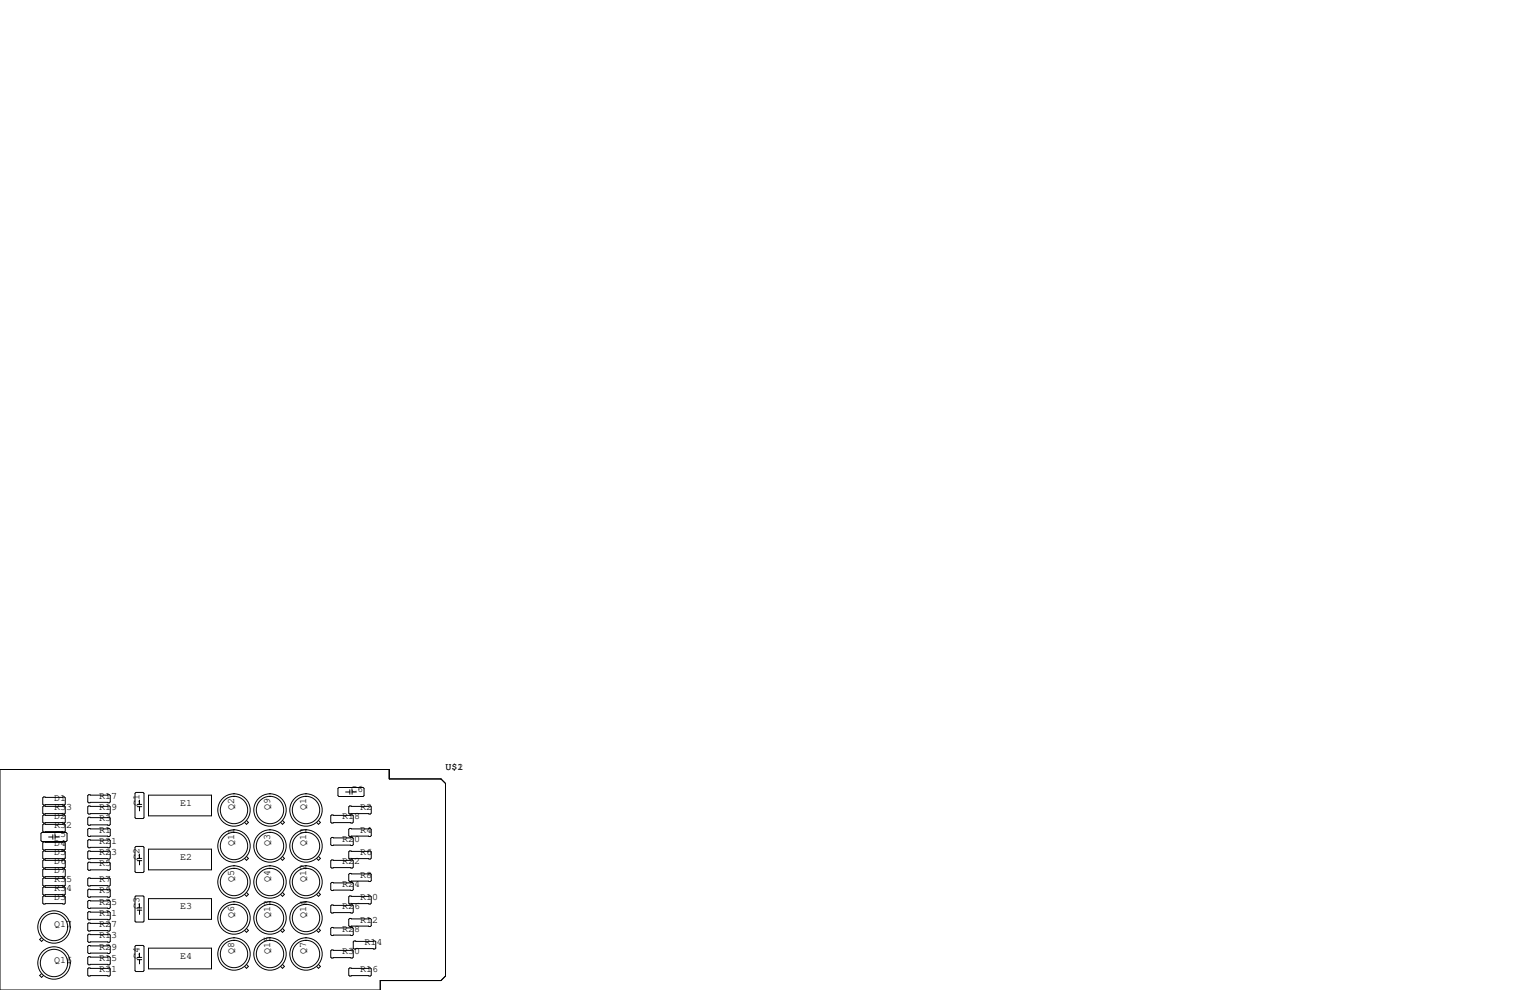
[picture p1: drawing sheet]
<svg xmlns="http://www.w3.org/2000/svg" width="432mm" height="279mm" viewBox="0 0 432 279" stroke-linecap="round" stroke-linejoin="round" font-family="sans-serif">
<g fill="none" stroke="#000" stroke-width=".28">
<path d="M0 217.2h109.9v2.6h14.6l1.2 1.3v54.4l-1.2 1.2h-17.2v2.7h-107.3zM11.8 234.9h6.9l.2 .3v2l-.2 .3h-6.9l-.2-.3v-2zM12.3 224.9h5.9l.2 .3v1.7l-.2 .3h-5.9l-.2-.3v-1.7zM12.3 227.5h5.9l.2 .2v1.8l-.2 .2h-5.9l-.2-.2v-1.8zM12.3 230h5.9l.2 .3v1.7l-.2 .3h-5.9l-.2-.3v-1.7zM12.3 232.5h5.9l.2 .3v1.8l-.2 .2h-5.9l-.2-.2v-1.8zM12.3 237.6h5.9l.2 .3v1.7l-.2 .3h-5.9l-.2-.3v-1.7zM13.7 236.2h1.2M14.9 235.6v1.3M15.5 235.6v1.3M15.5 236.2h1.3M25 237h5.9l.2 .2v1.8l-.2 .3h-5.9l-.2-.3v-1.8z"/>
<path d="M25 233.8h5.9l.2 .3v1.7l-.2 .3h-5.9l-.2-.3v-1.7zM25 224.3h5.9l.2 .2v1.8l-.2 .3h-5.9l-.2-.3v-1.8zM25 227.5h5.9l.2 .2v1.8l-.2 .2h-5.9l-.2-.2v-1.8zM25 230.6h5.9l.2 .3v1.8l-.2 .2h-5.9l-.2-.2v-1.8zM38.4 223.6h2l.2 .3v6.9l-.2 .2h-2l-.3-.2v-6.9zM38.4 238.9h2l.2 .2v6.9l-.2 .3h-2l-.3-.3v-6.9zM38.7 227h1.3M38.7 227.7h1.3M39.4 225.8v1.2M39.4 227.7v1.2M41.9 224.4h17.8v5.9h-17.8zM41.9 239.6h17.8v5.9h-17.8z"/>
<path d="M69.6 231.6l.5 .5-.5 .5-.6-.5M79.7 231.6l.6 .5-.6 .5-.5-.5M89.9 231.6l.5 .5-.5 .5-.5-.5M93.6 230h5.8l.3 .3v1.7l-.3 .3h-5.8l-.3-.3v-1.7zM93.6 236.3h5.8l.3 .3v1.8l-.3 .2h-5.8l-.3-.2v-1.8zM95.4 222.5l.2-.3h6.9l.2 .3v2l-.2 .3h-6.9l-.2-.3zM97.5 223.5h1.2M98.7 233.8h5.8l.3 .3v1.7l-.3 .3h-5.8l-.3-.3v-1.7zM98.7 227.5h5.8l.3 .2v1.8l-.3 .2h-5.8l-.3-.2v-1.8zM98.7 222.9v1.3M99.4 222.9v1.3M99.4 223.5h1.2"/>
<path d="M12.3 240.2h5.9l.2 .2v1.8l-.2 .2h-5.9l-.2-.2v-1.8zM12.3 247.8h5.9l.2 .2v1.8l-.2 .3h-5.9l-.2-.3v-1.8zM12.3 252.9h5.9l.2 .2v1.8l-.2 .2h-5.9l-.2-.2v-1.8zM12.3 242.7h5.9l.2 .3v1.7l-.2 .3h-5.9l-.2-.3v-1.7zM12.3 245.2h5.9l.2 .3v1.8l-.2 .2h-5.9l-.2-.2v-1.8zM12.3 250.3h5.9l.2 .3v1.7l-.2 .3h-5.9l-.2-.3v-1.7zM25 240.2h5.9l.2 .2v1.8l-.2 .2h-5.9l-.2-.2v-1.8zM25 243.3h5.9l.2 .3v1.8l-.2 .2h-5.9l-.2-.2v-1.8zM25 247.8h5.9l.2 .2v1.8l-.2 .3h-5.9l-.2-.3v-1.8zM25 251h5.9l.2 .2v1.8l-.2 .2h-5.9l-.2-.2v-1.8zM25 254.1h5.9l.2 .3v1.8l-.2 .2h-5.9l-.2-.2v-1.8zM25 257.3h5.9l.2 .3v1.7l-.2 .3h-5.9l-.2-.3v-1.7z"/>
<path d="M38.1 253.1l.3-.2h2l.2 .2v6.9l-.2 .2h-2l-.3-.2zM38.7 242.3h1.3M38.7 256.2h1.3M38.7 242.9h1.3M38.7 256.9h1.3M39.4 241v1.3M39.4 242.9v1.2M39.4 255v1.2M39.4 256.9v1.2M41.9 253.6h17.8v5.9h-17.8zM69.6 251.9l.5 .5-.5 .6-.6-.6M69.6 241.7l.5 .6-.5 .5-.6-.5"/>
<path d="M79.7 241.7l.6 .6-.6 .5-.5-.5M79.7 251.9l.6 .5-.6 .6-.5-.6M89.9 251.9l.5 .5-.5 .6-.5-.6M89.9 241.7l.5 .6-.5 .5-.5-.5M93.3 249.3l.3-.3h5.8l.3 .3v1.8l-.3 .2h-5.8l-.3-.2zM93.3 255.7l.3-.3h5.8l.3 .3v1.7l-.3 .3h-5.8l-.3-.3zM93.6 242.7h5.8l.3 .3v1.7l-.3 .3h-5.8l-.3-.3v-1.7zM98.4 246.8l.3-.3h5.8l.3 .3v1.7l-.3 .3h-5.8l-.3-.3zM98.4 253.1l.3-.2h5.8l.3 .2v1.8l-.3 .2h-5.8l-.3-.2zM98.4 259.5l.3-.3h5.8l.3 .3v1.7l-.3 .3h-5.8l-.3-.3zM98.7 240.2h5.8l.3 .2v1.8l-.3 .2h-5.8l-.3-.2v-1.8zM11.7 274.8l-.5 .5 .5 .5 .6-.5"/>
<path d="M11.7 264.6l-.5 .6 .5 .5 .6-.5M25 260.5h5.9l.2 .2v1.8l-.2 .3h-5.9l-.2-.3v-1.8zM25 263.7h5.9l.2 .2v1.8l-.2 .2h-5.9l-.2-.2v-1.8zM25 266.8h5.9l.2 .3v1.8l-.2 .2h-5.9l-.2-.2v-1.8zM25 270h5.9l.2 .3v1.7l-.2 .3h-5.9l-.2-.3v-1.7zM25 273.2h5.9l.2 .2v1.8l-.2 .3h-5.9l-.2-.3v-1.8zM38.1 267.1l.3-.3h2l.2 .3v6.8l-.2 .3h-2l-.3-.3zM38.7 270.2h1.3M38.7 270.8h1.3M39.4 269v1.2M39.4 270.8v1.2M41.9 267.6h17.8v5.8h-17.8z"/>
<path d="M69.6 262.1l.5 .5-.5 .5-.6-.5M69.6 272.2l.5 .5-.5 .6-.6-.6M79.7 262.1l.6 .5-.6 .5-.5-.5M79.7 272.2l.6 .5-.6 .6-.5-.6M89.9 262.1l.5 .5-.5 .5-.5-.5M89.9 272.2l.5 .5-.5 .6-.5-.6M93.3 262l.3-.3h5.8l.3 .3v1.8l-.3 .2h-5.8l-.3-.2zM93.3 268.4l.3-.3h5.8l.3 .3v1.7l-.3 .3h-5.8l-.3-.3zM98.4 273.4l.3-.2h5.8l.3 .2v1.8l-.3 .3h-5.8l-.3-.3zM99.7 265.8l.2-.2h5.9l.2 .2v1.8l-.2 .2h-5.9l-.2-.2z"/>
<circle cx="66" cy="238.8" r="3.9"/>
<circle cx="66" cy="228.6" r="3.9"/>
<circle cx="66" cy="238.8" r="4.6"/>
<circle cx="66" cy="228.6" r="4.6"/>
<circle cx="76.2" cy="228.6" r="3.9"/>
<circle cx="76.2" cy="238.8" r="3.9"/>
<circle cx="76.2" cy="238.8" r="4.6"/>
<circle cx="76.2" cy="228.6" r="4.6"/>
<circle cx="86.4" cy="228.6" r="3.9"/>
<circle cx="86.4" cy="238.8" r="3.9"/>
<circle cx="86.4" cy="238.8" r="4.6"/>
<circle cx="86.4" cy="228.6" r="4.6"/>
<circle cx="66" cy="248.9" r="3.9"/>
<circle cx="66" cy="259.1" r="3.9"/>
<circle cx="66" cy="259.1" r="4.6"/>
<circle cx="66" cy="248.9" r="4.6"/>
<circle cx="76.2" cy="248.9" r="3.9"/>
<circle cx="76.2" cy="259.1" r="3.9"/>
<circle cx="76.2" cy="248.9" r="4.6"/>
<circle cx="76.2" cy="259.1" r="4.6"/>
<circle cx="86.4" cy="248.9" r="3.9"/>
<circle cx="86.4" cy="259.1" r="3.9"/>
<circle cx="86.4" cy="248.9" r="4.6"/>
<circle cx="86.4" cy="259.1" r="4.6"/>
<circle cx="15.2" cy="261.6" r="4.6"/>
<circle cx="15.2" cy="271.8" r="4.6"/>
<circle cx="15.2" cy="271.8" r="3.9"/>
<circle cx="15.2" cy="261.6" r="3.9"/>
<circle cx="66" cy="269.2" r="3.9"/>
<circle cx="66" cy="269.2" r="4.6"/>
<circle cx="76.2" cy="269.2" r="3.9"/>
<circle cx="76.2" cy="269.2" r="4.6"/>
<circle cx="86.4" cy="269.2" r="3.9"/>
<circle cx="86.4" cy="269.2" r="4.6"/>
</g>
<g font-size="2.8">
<text x="125.7" y="217.2">U$2</text>
<text x="125.7" y="217.2">U$1</text>
<text x="15.2" y="226.1">D1</text>
<text x="27.9" y="225.4">R17</text>
<text x="39.4" y="227.3" transform="rotate(-90 39.4 227.3)">C1</text>
<text x="50.8" y="227.3">E1</text>
<text x="99.1" y="223.5">C6</text>
<text x="15.2" y="231.1">D2</text>
<text x="15.2" y="233.7">R32</text>
<text x="15.2" y="228.6">R33</text>
<text x="27.9" y="231.8">R3</text>
<text x="27.9" y="228.6">R19</text>
<text x="66" y="228.6" transform="rotate(-90 66 228.6)">Q2</text>
<text x="76.2" y="228.6" transform="rotate(-90 76.2 228.6)">Q9</text>
<text x="86.4" y="228.6" transform="rotate(-90 86.4 228.6)">Q1</text>
<text x="96.5" y="231.1">R18</text>
<text x="101.6" y="228.6">R2</text>
<text x="15.2" y="238.8">D4</text>
<text x="15.2" y="236.2">C5</text>
<text x="27.9" y="234.9">R1</text>
<text x="27.9" y="238.1">R21</text>
<text x="66" y="238.8" transform="rotate(-90 66 238.8)">Q11</text>
<text x="76.2" y="238.8" transform="rotate(-90 76.2 238.8)">Q3</text>
<text x="86.4" y="238.8" transform="rotate(-90 86.4 238.8)">Q10</text>
<text x="96.5" y="237.5">R20</text>
<text x="101.6" y="234.9">R4</text>
<text x="15.2" y="241.3">D5</text>
<text x="15.2" y="243.8">D6</text>
<text x="27.9" y="244.5">R5</text>
<text x="27.9" y="241.3">R23</text>
<text x="39.4" y="242.6" transform="rotate(-90 39.4 242.6)">C2</text>
<text x="50.8" y="242.6">E2</text>
<text x="96.5" y="243.8">R22</text>
<text x="101.6" y="241.3">R6</text>
<text x="15.2" y="246.4">D7</text>
<text x="15.2" y="251.5">R34</text>
<text x="15.2" y="248.9">R35</text>
<text x="27.9" y="248.9">R7</text>
<text x="66" y="248.9" transform="rotate(-90 66 248.9)">Q5</text>
<text x="76.2" y="248.9" transform="rotate(-90 76.2 248.9)">Q4</text>
<text x="86.4" y="248.9" transform="rotate(-90 86.4 248.9)">Q12</text>
<text x="96.5" y="250.2">R24</text>
<text x="101.6" y="247.6">R8</text>
<text x="15.2" y="254">D3</text>
<text x="27.9" y="252.1">R9</text>
<text x="27.9" y="255.3">R25</text>
<text x="39.4" y="256.5" transform="rotate(-90 39.4 256.5)">C3</text>
<text x="50.8" y="256.5">E3</text>
<text x="96.5" y="256.5">R26</text>
<text x="101.6" y="254">R10</text>
<text x="15.2" y="261.6">Q17</text>
<text x="27.9" y="258.4">R11</text>
<text x="27.9" y="261.6">R27</text>
<text x="66" y="259.1" transform="rotate(-90 66 259.1)">Q6</text>
<text x="76.2" y="259.1" transform="rotate(-90 76.2 259.1)">Q13</text>
<text x="86.4" y="259.1" transform="rotate(-90 86.4 259.1)">Q14</text>
<text x="96.5" y="262.9">R28</text>
<text x="101.6" y="260.3">R12</text>
<text x="27.9" y="264.8">R13</text>
<text x="27.9" y="268">R29</text>
<text x="66" y="269.2" transform="rotate(-90 66 269.2)">Q8</text>
<text x="76.2" y="269.2" transform="rotate(-90 76.2 269.2)">Q15</text>
<text x="86.4" y="269.2" transform="rotate(-90 86.4 269.2)">Q7</text>
<text x="96.5" y="269.2">R30</text>
<text x="102.9" y="266.7">R14</text>
<text x="15.2" y="271.8">Q16</text>
<text x="27.9" y="271.1">R15</text>
<text x="27.9" y="274.3">R31</text>
<text x="39.4" y="270.5" transform="rotate(-90 39.4 270.5)">C4</text>
<text x="50.8" y="270.5">E4</text>
<text x="101.6" y="274.3">R16</text>
</g>
</svg>
